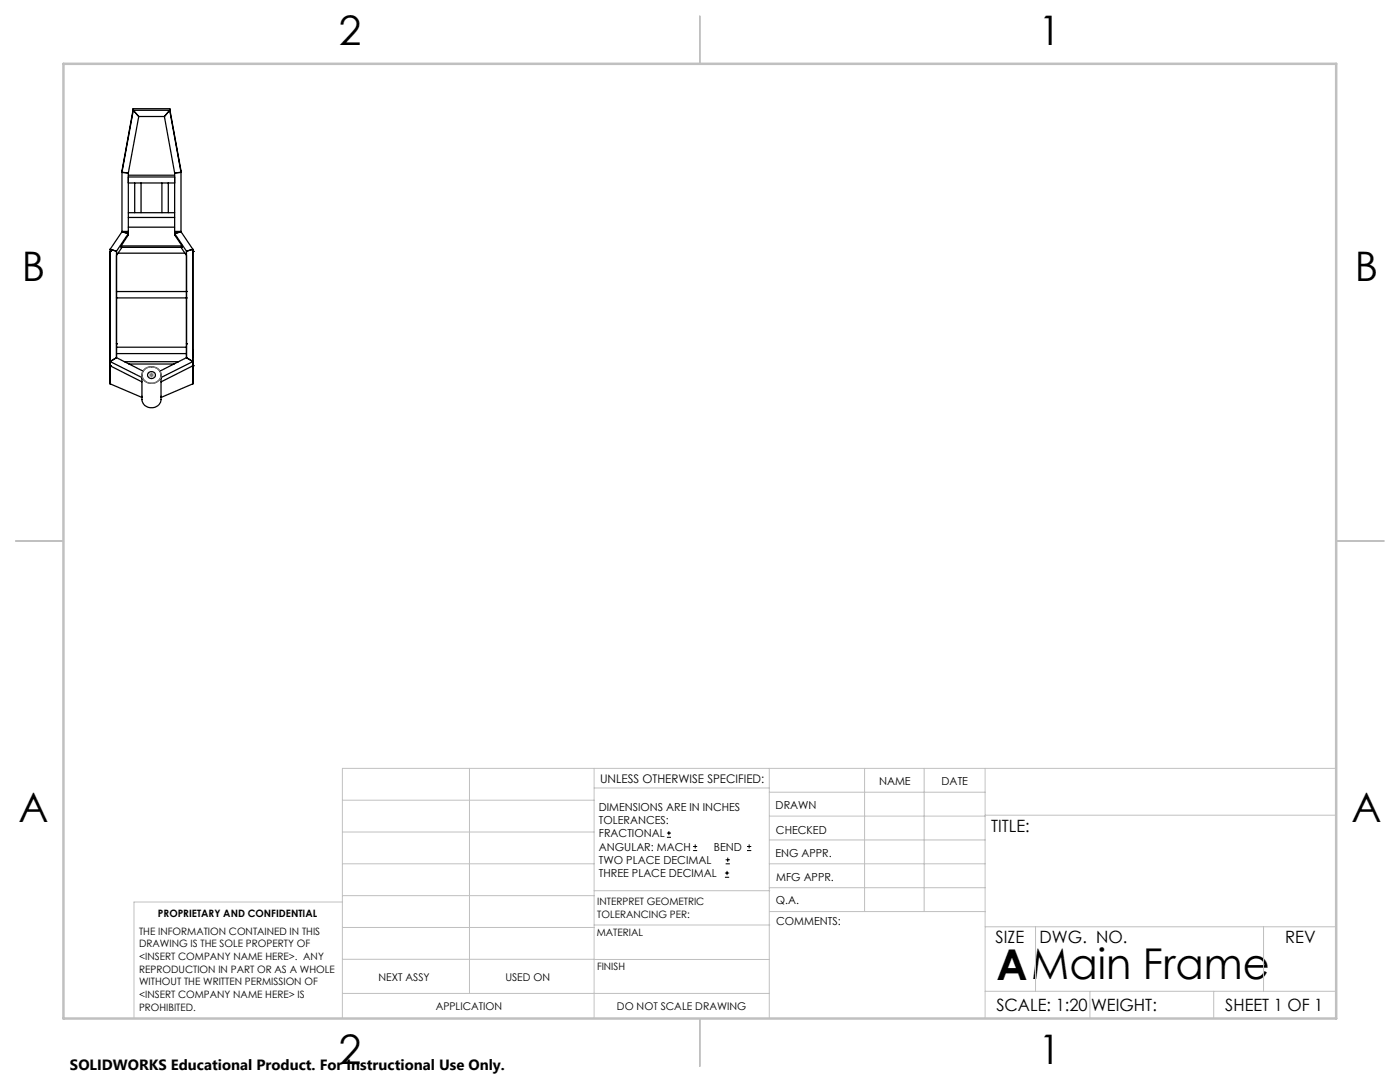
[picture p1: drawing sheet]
<svg xmlns="http://www.w3.org/2000/svg" width="279mm" height="216mm" viewBox="0 0 279 216" stroke-linecap="round" stroke-linejoin="round" font-family="sans-serif">
<g fill="none" stroke="#000" stroke-width=".25">
<path d="M25.6 34.5v12.4l-1.4 2.2M25.6 35.3h9.3M25.6 35h9.3M25.6 36.5h9.3M26.6 21.7h7.3M26.6 22h7.3M26.6 21.7v.3M26.6 22l1.1 1.2M26.6 22l-2.3 12.4 1.3 .1M26.6 21.7l-2.3 12.4v12.1M26.9 36.5v5.9M27.7 23.2h5.1"/>
<path d="M27.7 23.2l-2.1 11.3M28.2 36.5v5.9M32.3 36.5v5.9M32.8 23.2l2.1 11.3M33.6 36.5v5.9M33.9 22l2.2 12.4-1.2 .1M33.9 22l-1.1 1.2M33.9 21.7v.3M33.9 21.7l2.2 12.4v12.1M34.9 34.5v12.4l1.4 2.2M22 50.2h.1M22 49.7v26.9l6.3 2.7"/>
<path d="M22 49.7l1.2 .4M23.2 59.4h.1M23.2 58.2h.1M23.2 50.1v21.3M23.2 59.4h14M23.2 58.2h14M23.5 50.5h13.4M24.2 49.1v.3h12.1v-.3M24.2 49.1h12.1M24.3 46.2l1.3 .4-2.4 3.5M24.3 46.2l-2.3 3.5M24.3 49.4l-1.1 1.6"/>
<path d="M24.3 46.2h1.3M25.6 43.4h9.3M25.6 42.4h9.3M25.6 45.3h9.3M34.9 46.2h1.2M36.1 49.4l1.1 1.6M36.1 46.2l-1.2 .4 2.3 3.5M36.1 46.2l2.4 3.5M37.2 59.4h.1M37.2 58.2h.1M37.2 50.1v21.3M38.5 50.2h.1"/>
<path d="M38.5 49.7l-1.3 .4M38.5 49.7v26.9l-6.4 2.7M22 73h.1M22 73l6.3 3.2M22 73l.2 .1M23.2 68.6h.1M23.2 71.4l-1.2 .7 6.4 3.3M23.2 70.6h14M23.2 69.3h14M23.2 71.4l5.3 2.6M24.9 72.2h10.7M25.7 72.6h9"/>
<path d="M28.3 79.3a1.91 1.91 0 0 0 1.9 2.1 1.91 1.91 0 0 0 1.9-2.1M28.3 74.8l.1 .6M28.4 75.4l-.1 3.9M28.8 73.8a1.89 1.89 0 0 1 2.2-.5 1.89 1.89 0 0 1 1.1 2 1.92 1.92 0 0 1-2.2 1.2 1.92 1.92 0 0 1-1.5-2zM29.6 74.4a.74 .74 0 0 1 1.1-.1 .74 .74 0 0 1 0 1.1 .74 .74 0 0 1-1 0 .74 .74 0 0 1-.1-1zM32.1 75.4v3.9M32.1 74.8v.6M37.2 68.6h.1M37.2 71.4l1.3 .7-6.4 3.3M37.2 71.4l-5.3 2.6M38.5 73h.1M38.5 73l-6.4 3.2"/>
<path d="M38.5 73l-.2 .1"/>
</g>
<g fill="none" stroke="#000" stroke-width=".2">
<path d="M133.1 167.1h.8M133.1 166.2h.8M133.5 165.8v.9M138.3 169.7h.8M138.3 168.9h.8M138.7 168.5v.8M144.7 175h.8M144.7 174.2h.8M144.8 172.4h.9M144.8 171.6h.9M145.1 173.8v.8M145.2 171.1v.9"/>
<path d="M149.1 169.7h.8M149.1 168.9h.8M149.5 168.5v.8"/>
</g>
<path d="M29.7 74.8h1M29.9 74.5l.7 .7M30.2 74.3v1M30.6 74.5l-.7 .7" fill="none" stroke="#808080" stroke-width=".2"/>
<path d="M28.9 73.7a1.89 1.89 0 0 1 2.2-.4 1.89 1.89 0 0 1 1 2 1.96 1.96 0 0 1-2.1 1.2 1.96 1.96 0 0 1-1.7-1.7l.2-.7z" fill="none" stroke="#808080" stroke-width=".25"/>
<g fill="none" stroke="#c0c0c0" stroke-width=".2">
<path d="M68.3 159.7h50.3M93.7 153.3v44.9M118.6 153.3v49.9M118.6 157.2h34.9M153.5 153.3v49.9M153.5 158.1h43.1M172.5 153.3v28.6M184.4 153.3v28.6M196.6 153.3v49.9M266.7 153.3h-198.4v49.9M68.3 178.7h50.3M68.3 172.4h50.3"/>
<path d="M68.3 166h50.3M68.3 180h-41.6v23.2M118.6 177.7h35M153.5 167.6h43.1M153.5 162.8h43.1M153.5 172.4h43.1M153.5 177.1h43.1M196.6 162.7h70.1M68.3 198.2h85.2M68.3 191.4l85.2 .1M68.3 185.1h50.3M118.6 184.6h35"/>
<path d="M153.6 181.9h43M196.6 197.8h70.1M196.6 184.9h70.1M206.7 184.9v12.9M217.5 197.8v5.4M242.2 197.8v5.4M252.2 184.9v12.9"/>
</g>
<path d="M139.7 3.2v9.5M3.1 107.9h9.6M266.7 107.9h9.5M139.7 203.2v9.6" fill="none" stroke="#c0c0c0" stroke-width=".25"/>
<path d="M12.7 12.7h254v190.5h-254z" fill="none" stroke="#c0c0c0" stroke-width=".5"/>
<text font-size="8.5" x="198.9" y="195.5">AMain Frame</text>
<g font-size="8.1">
<text x="67.6" y="8.9">2</text>
<text x="207.3" y="8.9">1</text>
<text x="4.4" y="56.2">B</text>
<text x="270.4" y="56.2">B</text>
<text x="3.7" y="164.1">A</text>
<text x="269.7" y="164.1">A</text>
<text x="67.6" y="212.4">2</text>
<text x="207.3" y="212.4">1</text>
</g>
<g font-size="3.4">
<text x="197.8" y="166">TITLE:</text>
<text x="198.7" y="188.1">SIZE</text>
<text x="207.5" y="188.1">DWG. NO.</text>
<text x="256.5" y="188.2">REV</text>
<text x="198.8" y="201.7">SCALE: 1:20</text>
<text x="217.7" y="201.8">WEIGHT:</text>
<text x="244.5" y="201.7">SHEET 1 OF 1</text>
</g>
<text font-size="3" x="14" y="213.5">SOLIDWORKS Educational Product. For Instructional Use Only.</text>
<text font-size="2.4" x="119.8" y="156.2">UNLESS OTHERWISE SPECIFIED:</text>
<g font-size="2.2">
<text x="119.5" y="161.8">DIMENSIONS ARE IN INCHES</text>
<text x="154.8" y="161.4">DRAWN</text>
<text x="175.4" y="156.6">NAME</text>
<text x="187.9" y="156.7">DATE</text>
<text x="119.5" y="164.4">TOLERANCES:</text>
<text x="119.5" y="167.1">FRACTIONAL</text>
<text x="154.9" y="166.3">CHECKED</text>
<text x="119.5" y="169.7">ANGULAR: MACH</text>
<text x="119.5" y="172.4">TWO PLACE DECIMAL</text>
<text x="142.5" y="169.7">BEND</text>
<text x="154.8" y="171">ENG APPR.</text>
<text x="119.5" y="175">THREE PLACE DECIMAL</text>
<text x="154.9" y="175.7">MFG APPR.</text>
<text x="154.9" y="180.4">Q.A.</text>
<text x="154.9" y="184.6">COMMENTS:</text>
</g>
<g font-size="2.1">
<text x="75.5" y="195.7">NEXT ASSY</text>
<text x="100.9" y="195.7">USED ON</text>
<text x="86.9" y="201.5">APPLICATION</text>
<text x="123.1" y="201.6">DO NOT SCALE DRAWING</text>
</g>
<g font-size="2">
<text x="31.5" y="182.9">PROPRIETARY AND CONFIDENTIAL</text>
<text x="119.2" y="180.6">INTERPRET GEOMETRIC</text>
<text x="119.2" y="183.1">TOLERANCING PER:</text>
<text x="27.8" y="186.5">THE INFORMATION CONTAINED IN THIS</text>
<text x="27.8" y="189">DRAWING IS THE SOLE PROPERTY OF</text>
<text x="27.8" y="191.6">&lt;INSERT COMPANY NAME HERE&gt;. ANY</text>
<text x="119.1" y="186.7">MATERIAL</text>
<text x="27.8" y="194.1">REPRODUCTION IN PART OR AS A WHOLE</text>
<text x="27.8" y="196.6">WITHOUT THE WRITTEN PERMISSION OF</text>
<text x="119.1" y="193.5">FINISH</text>
<text x="27.8" y="199.1">&lt;INSERT COMPANY NAME HERE&gt; IS</text>
<text x="27.8" y="201.7">PROHIBITED.</text>
</g>
</svg>
